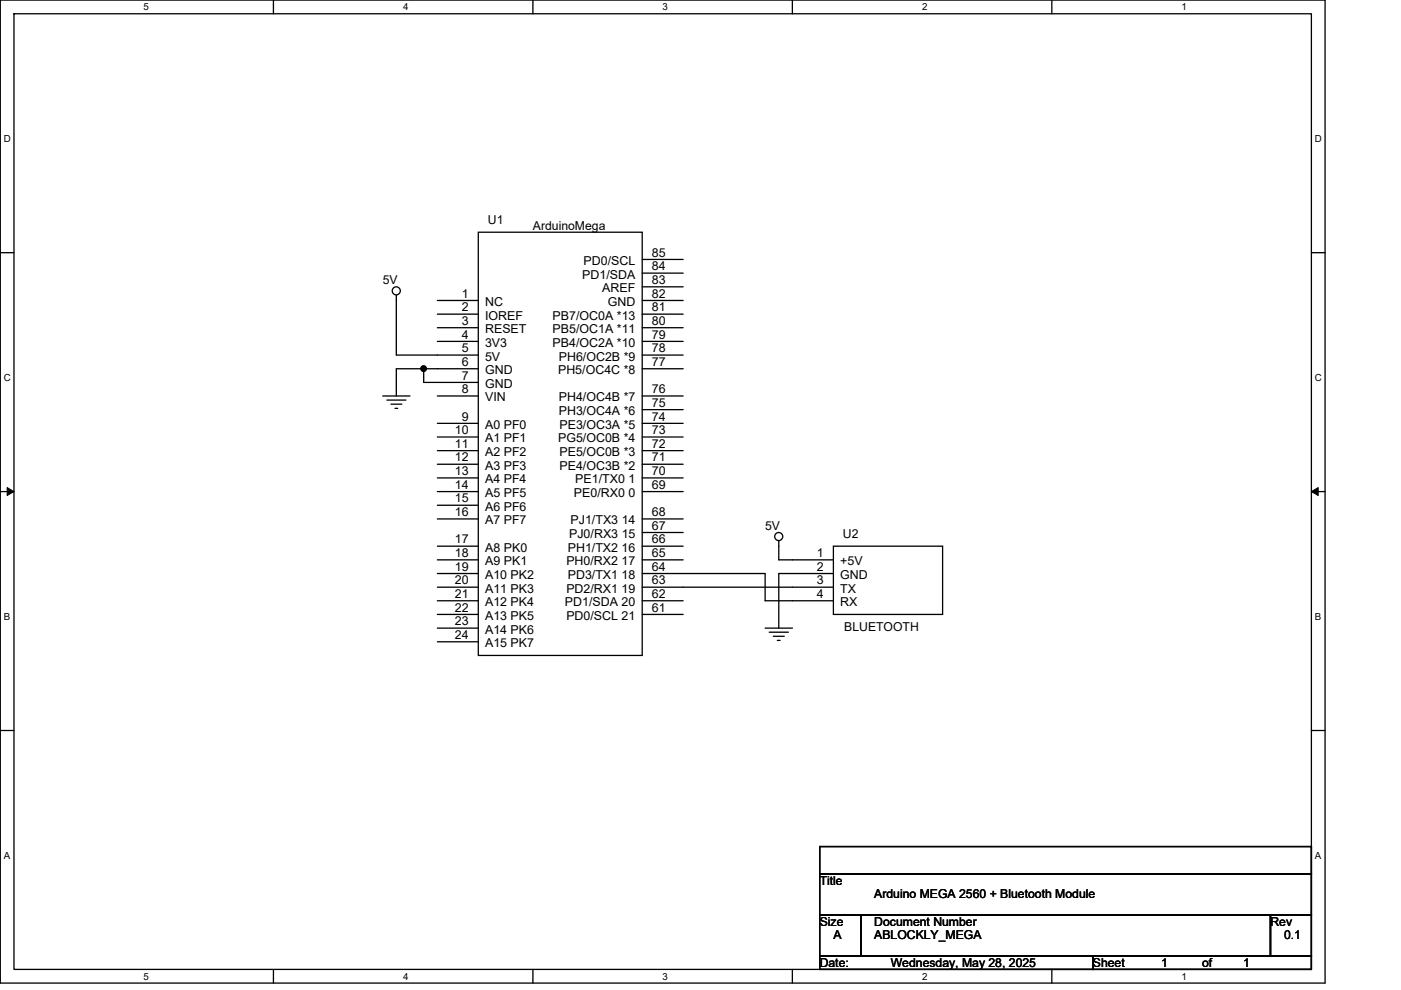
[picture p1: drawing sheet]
<svg xmlns="http://www.w3.org/2000/svg" width="297mm" height="210mm" viewBox="0 0 297 210" stroke-linecap="round" stroke-linejoin="round" font-family="sans-serif">
<path d="M.1 0h280.8v208.5h-280.8zM3 2.9h275v202.7h-275z" fill="none" stroke="#000" stroke-width=".28"/>
<g fill="#fff">
<path d="M30.5 .3h1.1v2.3h-1.1z"/>
<path d="M30.5 205.9h1.1v2.3h-1.1z"/>
</g>
<path d="M58 0v2.9M58 205.6v2.9" fill="none" stroke="#000" stroke-width=".28"/>
<g fill="#fff">
<path d="M85.5 .3h1.1v2.3h-1.1z"/>
<path d="M85.5 205.9h1.1v2.3h-1.1z"/>
</g>
<path d="M113 0v2.9M113 205.6v2.9" fill="none" stroke="#000" stroke-width=".28"/>
<g fill="#fff">
<path d="M140.5 .3h1.1v2.3h-1.1z"/>
<path d="M140.5 205.9h1.1v2.3h-1.1z"/>
</g>
<path d="M168 0v2.9M168 205.6v2.9" fill="none" stroke="#000" stroke-width=".28"/>
<g fill="#fff">
<path d="M195.5 .3h1.2v2.3h-1.2z"/>
<path d="M195.5 205.9h1.2v2.3h-1.2z"/>
</g>
<path d="M223 0v2.9M223 205.6v2.9" fill="none" stroke="#000" stroke-width=".28"/>
<g fill="#fff">
<path d="M250.5 .3h1.2v2.3h-1.2z"/>
<path d="M250.5 205.9h1.2v2.3h-1.2z"/>
<path d="M.8 28.3h1.5v2.3h-1.5z"/>
<path d="M278.8 28.3h1.5v2.3h-1.5z"/>
<path d="M.8 78.9h1.5v2.3h-1.5z"/>
<path d="M278.8 78.9h1.5v2.3h-1.5z"/>
</g>
<path d="M.1 53.6h2.9M278 53.6h2.9" fill="none" stroke="#000" stroke-width=".28"/>
<g fill="#fff">
<path d="M.8 129.6h1.4v2.3h-1.4z"/>
<path d="M278.8 129.6h1.4v2.3h-1.4z"/>
</g>
<path d="M.1 104.3h2.9M278 104.3h2.9" fill="none" stroke="#000" stroke-width=".28"/>
<path d="M1.5 103.4l1.5 .9-1.5 .8zM278 104.3l1.5-.9v1.7z" fill="#000" stroke="#000" stroke-width=".21"/>
<g fill="#fff">
<path d="M.8 180.3h1.4v2.3h-1.4z"/>
<path d="M278.8 180.3h1.4v2.3h-1.4z"/>
</g>
<g fill="none" stroke="#000" stroke-width=".28">
<path d="M101.4 49.3h34.8v89.7h-34.8zM136.2 57.9h8.6M136.2 55h8.6M84 62.6v12.7h17.4M89.8 78.2v2.9h11.6M89.8 78.2h-5.8v5.8M92.7 66.6h8.7M92.7 69.5h8.7M92.7 72.4h8.7M92.7 63.7h8.7M101.4 78.2h-11.6M136.2 63.7h8.6"/>
<path d="M136.2 66.6h8.6M136.2 69.5h8.6M136.2 72.4h8.6M136.2 75.3h8.6M136.2 78.2h8.6M136.2 60.8h8.6M81.1 84h5.8M82 84.9h4.1M82.9 85.7h2.3M83.8 86.6h.5M92.7 84h8.7M92.7 89.8h8.7"/>
<path d="M92.7 92.7h8.7M92.7 95.6h8.7M92.7 98.5h8.7M136.2 84h8.6M136.2 86.9h8.6M136.2 89.8h8.6M136.2 92.7h8.6M136.2 95.6h8.6M136.2 98.5h8.6M92.7 101.4h8.7M92.7 104.3h8.7M92.7 115.8h8.7"/>
<path d="M92.7 118.7h8.7M92.7 107.2h8.7M92.7 110.1h8.7M136.2 101.4h8.6M136.2 104.3h8.6M136.2 110.1h8.6M136.2 112.9h8.6M136.2 115.8h8.6M136.2 118.7h8.6M165.1 114.7v4h11.6M176.7 115.8h23.2v14.5h-23.2zM92.7 121.6h8.7"/>
<path d="M92.7 124.5h8.7M92.7 127.4h8.7M92.7 130.3h8.7M92.7 133.2h8.7M92.7 136.1h8.7M136.2 121.6h26v5.8h14.5M136.2 124.5h40.5M136.2 127.4h8.6M136.2 130.3h8.6M162.2 133.2h5.8M163.1 134.1h4M164 135h2.3"/>
<path d="M164.8 135.8h.6M176.7 121.6h-11.6v11.6M.1 154.9h2.9M278 154.9h2.9M173.8 179.6h104.2v5.7h-104.2zM173.8 194h8.7v8.7h-8.7zM173.8 185.3h104.2v8.7h-104.2zM182.5 194h86.9v8.7h-86.9zM269.4 194h8.6v8.7h-8.6zM173.8 202.7h57.9v2.9h-57.9zM231.7 202.7h46.3v2.9h-46.3z"/>
<circle cx="84" cy="61.7" r=".86"/>
<circle cx="165.1" cy="113.8" r=".86"/>
</g>
<circle cx="89.8" cy="78.2" r=".57" fill="#000" stroke="#000" stroke-width=".28"/>
<g font-size="2.6">
<text x="103.4" y="47.5">U1</text>
<text x="113" y="48.7">ArduinoMega</text>
<text x="123.4" y="59.1">PD1/SDA</text>
<text x="123.7" y="56.2">PD0/SCL</text>
<text x="138.2" y="57.3">84</text>
<text x="138.2" y="54.4">85</text>
<text x="81.1" y="60.3">5V</text>
<text x="97.9" y="63.1">1</text>
<text x="102.8" y="64.9">NC</text>
<text x="127.7" y="62">AREF</text>
<text x="128.9" y="64.9">GND</text>
<text x="138.2" y="60.2">83</text>
<text x="138.2" y="63.1">82</text>
<text x="97.9" y="66">2</text>
<text x="97.9" y="68.9">3</text>
<text x="97.9" y="71.8">4</text>
<text x="102.8" y="67.8">IOREF</text>
<text x="102.8" y="70.7">RESET</text>
<text x="117.2" y="67.8">PB7/OC0A *13</text>
<text x="117.2" y="70.7">PB5/OC1A *11</text>
<text x="138.2" y="66">81</text>
<text x="138.2" y="68.9">80</text>
<text x="138.2" y="71.8">79</text>
<text x="97.9" y="74.7">5</text>
<text x="97.9" y="77.6">6</text>
<text x="102.8" y="73.6">3V3</text>
<text x="102.8" y="76.5">5V</text>
<text x="117.2" y="73.6">PB4/OC2A *10</text>
<text x="118.5" y="76.5">PH6/OC2B *9</text>
<text x="138.2" y="74.7">78</text>
<text x="138.2" y="77.6">77</text>
<text x="97.9" y="80.5">7</text>
<text x="97.9" y="83.4">8</text>
<text x="102.8" y="79.4">GND</text>
<text x="102.8" y="82.3">GND</text>
<text x="118.3" y="79.4">PH5/OC4C *8</text>
<text x="138.2" y="83.4">76</text>
<text x="97.9" y="89.2">9</text>
<text x="102.8" y="85.2">VIN</text>
<text x="118.5" y="85.2">PH4/OC4B *7</text>
<text x="118.5" y="88.1">PH3/OC4A *6</text>
<text x="138.2" y="89.2">74</text>
<text x="138.2" y="86.3">75</text>
<text x="96.5" y="92.1">10</text>
<text x="96.5" y="95">11</text>
<text x="102.8" y="91">A0 PF0</text>
<text x="102.8" y="93.9">A1 PF1</text>
<text x="118.3" y="93.9">PG5/OC0B *4</text>
<text x="118.6" y="91">PE3/OC3A *5</text>
<text x="138.2" y="95">72</text>
<text x="138.2" y="92.1">73</text>
<text x="96.5" y="97.9">12</text>
<text x="96.5" y="100.8">13</text>
<text x="102.8" y="96.8">A2 PF2</text>
<text x="102.8" y="99.6">A3 PF3</text>
<text x="118.6" y="96.8">PE5/OC0B *3</text>
<text x="118.6" y="99.6">PE4/OC3B *2</text>
<text x="138.2" y="97.9">71</text>
<text x="138.2" y="100.8">70</text>
<text x="96.5" y="103.7">14</text>
<text x="96.5" y="106.6">15</text>
<text x="102.8" y="102.5">A4 PF4</text>
<text x="102.8" y="105.4">A5 PF5</text>
<text x="121.7" y="105.4">PE0/RX0 0</text>
<text x="122" y="102.5">PE1/TX0 1</text>
<text x="138.2" y="103.7">69</text>
<text x="96.5" y="109.5">16</text>
<text x="102.8" y="108.3">A6 PF6</text>
<text x="102.8" y="111.2">A7 PF7</text>
<text x="121" y="111.2">PJ1/TX3 14</text>
<text x="138.2" y="109.5">68</text>
<text x="138.2" y="112.4">67</text>
<text x="162.2" y="112.4">5V</text>
<text x="96.5" y="115.3">17</text>
<text x="96.5" y="118.2">18</text>
<text x="102.8" y="117">A8 PK0</text>
<text x="102.8" y="119.9">A9 PK1</text>
<text x="120.1" y="119.9">PH0/RX2 17</text>
<text x="120.4" y="117">PH1/TX2 16</text>
<text x="120.7" y="114.1">PJ0/RX3 15</text>
<text x="138.2" y="115.3">66</text>
<text x="138.2" y="118.2">65</text>
<text x="173.2" y="118.2">1</text>
<text x="178.1" y="119.9">+5V</text>
<text x="178.7" y="114.1">U2</text>
<text x="96.5" y="121.1">19</text>
<text x="96.5" y="124">20</text>
<text x="102.8" y="122.8">A10 PK2</text>
<text x="102.8" y="125.7">A11 PK3</text>
<text x="120.1" y="125.7">PD2/RX1 19</text>
<text x="120.4" y="122.8">PD3/TX1 18</text>
<text x="138.2" y="121.1">64</text>
<text x="138.2" y="124">63</text>
<text x="173.2" y="121.1">2</text>
<text x="173.2" y="124">3</text>
<text x="178.1" y="122.8">GND</text>
<text x="178.1" y="125.7">TX</text>
<text x="96.5" y="126.8">21</text>
<text x="96.5" y="129.7">22</text>
<text x="102.8" y="128.6">A12 PK4</text>
<text x="102.8" y="131.5">A13 PK5</text>
<text x="119.8" y="128.6">PD1/SDA 20</text>
<text x="120.1" y="131.5">PD0/SCL 21</text>
<text x="138.2" y="126.8">62</text>
<text x="138.2" y="129.7">61</text>
<text x="173.2" y="126.8">4</text>
<text x="178.1" y="128.6">RX</text>
<text x="96.5" y="132.6">23</text>
<text x="96.5" y="135.5">24</text>
<text x="102.8" y="134.4">A14 PK6</text>
<text x="102.8" y="137.3">A15 PK7</text>
<text x="179" y="133.8">BLUETOOTH</text>
<text x="173.8" y="187.7">Title</text>
<text x="185.4" y="190.6">Arduino MEGA 2560 + Bluetooth Module</text>
<text x="173.8" y="196.4">Size</text>
<text x="185.4" y="196.4">Document Number</text>
<text x="269.4" y="196.4">Rev</text>
<text x="176.7" y="199.3">A</text>
<text x="185.4" y="199.3">ABLOCKLY_MEGA</text>
<text x="272.2" y="199.3">0.1</text>
<text x="173.8" y="205">Date:</text>
<text x="188.9" y="205">Wednesday, May 28, 2025</text>
<text x="231.7" y="205">Sheet</text>
<text x="246.2" y="205">1</text>
<text x="254.9" y="205">of</text>
<text x="263.6" y="205">1</text>
</g>
<g font-size="2.1">
<text x="30.5" y="2.2">5</text>
<text x="85.5" y="2.2">4</text>
<text x="140.5" y="2.2">3</text>
<text x="195.5" y="2.2">2</text>
<text x="250.5" y="2.2">1</text>
<text x=".8" y="30.1">D</text>
<text x="278.8" y="30.1">D</text>
<text x=".8" y="80.8">C</text>
<text x="278.8" y="80.8">C</text>
<text x=".8" y="131.4">B</text>
<text x="278.8" y="131.4">B</text>
<text x=".8" y="182.1">A</text>
<text x="278.8" y="182.1">A</text>
<text x="30.5" y="207.8">5</text>
<text x="85.5" y="207.8">4</text>
<text x="140.5" y="207.8">3</text>
<text x="195.5" y="207.8">2</text>
<text x="250.5" y="207.8">1</text>
</g>
</svg>
